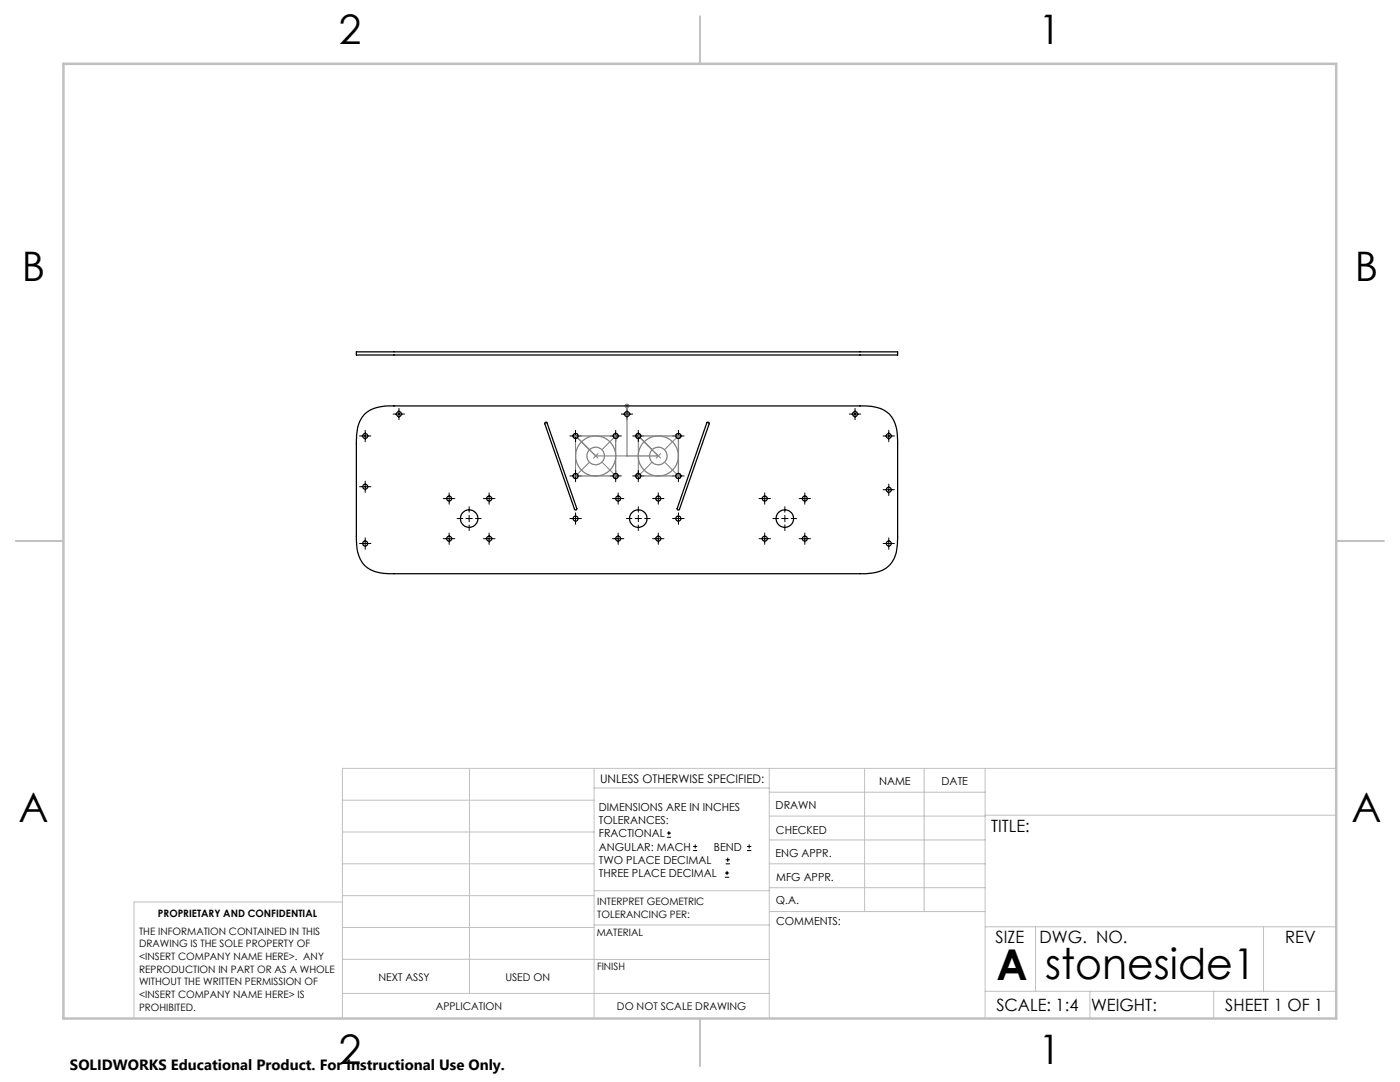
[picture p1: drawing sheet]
<svg xmlns="http://www.w3.org/2000/svg" width="279mm" height="216mm" viewBox="0 0 279 216" stroke-linecap="round" stroke-linejoin="round" font-family="sans-serif">
<g fill="none" stroke="#000" stroke-width=".2">
<path d="M71.8 87h2.2M71.8 97.1h2.2M72.9 85.9v2.3M72.9 96v2.2M78.5 82.6h2.3M79.6 81.5v2.2M88.5 99.5h2.3M89.6 98.4v2.2M96.5 99.5h2.3M97.6 98.4v2.2M113.7 87h2.3M113.7 95h2.3"/>
<path d="M114.9 85.9v2.2M114.9 93.8v2.3M121.7 87h2.3M121.7 95h2.3M122.2 99.5h2.3M122.9 85.9v2.2M122.9 93.8v2.3M123.4 98.4v2.2M124 82.6h2.3M125.1 81.5v2.2M126.3 87h2.2M126.3 95h2.2"/>
<path d="M127.4 85.9v2.2M127.4 93.8v2.3M130.2 99.5h2.3M131.4 98.4v2.2M134.2 87h2.3M134.2 95h2.3M135.4 85.9v2.2M135.4 93.8v2.3M151.5 99.5h2.3M152.6 98.4v2.2M159.5 99.5h2.2M160.6 98.4v2.2"/>
<path d="M169.5 82.6h2.3M170.6 81.5v2.2M176.2 87h2.3M176.2 97.7h2.3M177.4 85.9v2.3M177.4 96.6v2.3M71.8 108.4h2.2M72.9 107.3v2.3M88.5 107.5h2.3M89.6 106.4v2.2M91.2 103.5h1.2M93 103.5h1.3"/>
<path d="M93.6 101.1v1.1M93.6 102.8v1.3M93.6 104.7v1.2M94.9 103.5h1.1M96.5 107.5h2.3M97.6 106.4v2.2M113.7 103.5h2.3M114.9 102.3v2.3M122.2 107.5h2.3M123.4 106.4v2.2M125 103.5h1.1M126.8 103.5h1.2"/>
<path d="M127.4 101.1v1.1M127.4 102.8v1.3M127.4 104.7v1.2M128.7 103.5h1.1M130.2 107.5h2.3M131.4 106.4v2.2M134.2 103.5h2.3M135.4 102.3v2.3M151.5 107.5h2.3M152.6 106.4v2.2M154.2 103.5h1.2M156 103.5h1.3"/>
<path d="M156.6 101.1v1.1M156.6 102.8v1.3M156.6 104.7v1.2M157.9 103.5h1.1M159.5 107.5h2.2M160.6 106.4v2.2M176.2 108.4h2.3M177.4 107.3v2.3M133.1 167.1h.8M133.1 166.2h.8M133.5 165.8v.9M138.3 169.7h.8"/>
<path d="M138.3 168.9h.8M138.7 168.5v.8M144.7 175h.8M144.7 174.2h.8M144.8 172.4h.9M144.8 171.6h.9M145.1 173.8v.8M145.2 171.1v.9M149.1 169.7h.8M149.1 168.9h.8M149.5 168.5v.8"/>
</g>
<path d="M114.9 87v8M118.9 91h6.2M124.6 81h1M124.8 80.6l.7 .8M125.1 80.5v1M125.5 80.6l-.7 .8M127.4 87v8" fill="none" stroke="#808080" stroke-width=".2"/>
<g fill="none" stroke="#808080" stroke-width=".25">
<path d="M118.9 91l-4-4h8v8h-8M125.1 81v10h6.3l-4-4h8v8h-8"/>
<circle cx="114.9" cy="95" r=".51"/>
<circle cx="114.9" cy="87" r=".51"/>
<circle cx="118.9" cy="91" r="4"/>
<circle cx="118.9" cy="91" r="1.74"/>
<circle cx="122.9" cy="95" r=".51"/>
<circle cx="122.9" cy="87" r=".51"/>
<circle cx="127.4" cy="95" r=".5"/>
<circle cx="127.4" cy="87" r=".5"/>
<circle cx="131.4" cy="91" r="4"/>
<circle cx="131.4" cy="91" r="1.75"/>
<circle cx="135.4" cy="95" r=".51"/>
<circle cx="135.4" cy="87" r=".51"/>
</g>
<g fill="none" stroke="#c0c0c0" stroke-width=".2">
<path d="M68.3 159.7h50.3M93.7 153.3v44.9M118.6 153.3v49.9M118.6 157.2h34.9M153.5 153.3v49.9M153.5 158.1h43.1M172.5 153.3v28.6M184.4 153.3v28.6M196.6 153.3v49.9M266.7 153.3h-198.4v49.9M68.3 178.7h50.3M68.3 172.4h50.3"/>
<path d="M68.3 166h50.3M68.3 180h-41.6v23.2M118.6 177.7h35M153.5 167.6h43.1M153.5 162.8h43.1M153.5 172.4h43.1M153.5 177.1h43.1M196.6 162.7h70.1M68.3 198.2h85.2M68.3 191.4l85.2 .1M68.3 185.1h50.3M118.6 184.6h35"/>
<path d="M153.6 181.9h43M196.6 197.8h70.1M196.6 184.9h70.1M206.7 184.9v12.9M217.5 197.8v5.4M242.2 197.8v5.4M252.2 184.9v12.9"/>
</g>
<path d="M139.7 3.2v9.5M3.1 107.9h9.6M266.7 107.9h9.5M139.7 203.2v9.6" fill="none" stroke="#c0c0c0" stroke-width=".25"/>
<path d="M12.7 12.7h254v190.5h-254z" fill="none" stroke="#c0c0c0" stroke-width=".5"/>
<path d="M122.9 95l-8-8M122.9 87l-8 8M135.4 95l-8-8M135.4 87l-8 8" fill="none" stroke="#808080" stroke-width=".2" stroke-dasharray="15.2 1.3 1.3 1.3" stroke-dashoffset="11.5"/>
<g fill="none" stroke="#000" stroke-width=".25">
<path d="M71.1 70.2h108v.6h-108zM72.8 82.6a8.1 8.1 0 0 1 5.8-1.6h93a8.1 8.1 0 0 1 5.9 1.6 7.9 7.9 0 0 1 1.6 5.9v18.5a7.8 7.8 0 0 1-1.6 5.8 7.9 7.9 0 0 1-5.9 1.7h-93a8.1 8.1 0 0 1-5.8-1.6 7.9 7.9 0 0 1-1.7-5.9v-18.5a7.9 7.9 0 0 1 1.7-5.9zM108.9 84.2l.2 .1 6 17.2a.24 .24 0 0 1-.1 .3 .24 .24 0 0 1-.3-.2l-6-17zM141.2 84.2h.2l.1 .4-5.9 17a.24 .24 0 0 1-.3 .2 .24 .24 0 0 1-.2-.3z"/>
<circle cx="72.9" cy="97.1" r=".5"/>
<circle cx="72.9" cy="87" r=".5"/>
<circle cx="79.6" cy="82.6" r=".5"/>
<circle cx="89.6" cy="99.5" r=".5"/>
<circle cx="97.6" cy="99.5" r=".5"/>
<circle cx="114.9" cy="95" r=".51"/>
<circle cx="114.9" cy="87" r=".5"/>
<circle cx="122.9" cy="95" r=".51"/>
<circle cx="122.9" cy="87" r=".5"/>
<circle cx="123.4" cy="99.5" r=".5"/>
<circle cx="125.1" cy="82.6" r=".5"/>
<circle cx="127.4" cy="95" r=".51"/>
<circle cx="127.4" cy="87" r=".5"/>
<circle cx="131.4" cy="99.5" r=".5"/>
<circle cx="135.4" cy="95" r=".52"/>
<circle cx="135.4" cy="87" r=".5"/>
<circle cx="152.6" cy="99.5" r=".5"/>
<circle cx="160.6" cy="99.5" r=".5"/>
<circle cx="170.6" cy="82.6" r=".5"/>
<circle cx="177.4" cy="97.7" r=".5"/>
<circle cx="177.4" cy="87" r=".5"/>
<circle cx="72.9" cy="108.4" r=".5"/>
<circle cx="89.6" cy="107.5" r=".5"/>
<circle cx="93.6" cy="103.5" r="1.75"/>
<circle cx="97.6" cy="107.5" r=".5"/>
<circle cx="114.9" cy="103.5" r=".5"/>
<circle cx="123.4" cy="107.5" r=".5"/>
<circle cx="127.4" cy="103.5" r="1.75"/>
<circle cx="131.4" cy="107.5" r=".5"/>
<circle cx="135.4" cy="103.5" r=".51"/>
<circle cx="152.6" cy="107.5" r=".5"/>
<circle cx="156.6" cy="103.5" r="1.75"/>
<circle cx="160.6" cy="107.5" r=".5"/>
<circle cx="177.4" cy="108.4" r=".5"/>
</g>
<g font-size="8.5">
<text x="198.9" y="195.5">A</text>
<text x="208.6" y="195.4">stoneside1</text>
</g>
<g font-size="8.1">
<text x="67.6" y="8.9">2</text>
<text x="207.3" y="8.9">1</text>
<text x="4.4" y="56.2">B</text>
<text x="270.4" y="56.2">B</text>
<text x="3.7" y="164.1">A</text>
<text x="269.7" y="164.1">A</text>
<text x="67.6" y="212.4">2</text>
<text x="207.3" y="212.4">1</text>
</g>
<g font-size="3.4">
<text x="197.8" y="166">TITLE:</text>
<text x="198.7" y="188.1">SIZE</text>
<text x="207.5" y="188.1">DWG. NO.</text>
<text x="256.5" y="188.2">REV</text>
<text x="198.8" y="201.7">SCALE: 1:4</text>
<text x="217.7" y="201.8">WEIGHT:</text>
<text x="244.5" y="201.7">SHEET 1 OF 1</text>
</g>
<text font-size="3" x="14" y="213.5">SOLIDWORKS Educational Product. For Instructional Use Only.</text>
<text font-size="2.4" x="119.8" y="156.2">UNLESS OTHERWISE SPECIFIED:</text>
<g font-size="2.2">
<text x="119.5" y="161.8">DIMENSIONS ARE IN INCHES</text>
<text x="154.8" y="161.4">DRAWN</text>
<text x="175.4" y="156.6">NAME</text>
<text x="187.9" y="156.7">DATE</text>
<text x="119.5" y="164.4">TOLERANCES:</text>
<text x="119.5" y="167.1">FRACTIONAL</text>
<text x="154.9" y="166.3">CHECKED</text>
<text x="119.5" y="169.7">ANGULAR: MACH</text>
<text x="119.5" y="172.4">TWO PLACE DECIMAL</text>
<text x="142.5" y="169.7">BEND</text>
<text x="154.8" y="171">ENG APPR.</text>
<text x="119.5" y="175">THREE PLACE DECIMAL</text>
<text x="154.9" y="175.7">MFG APPR.</text>
<text x="154.9" y="180.4">Q.A.</text>
<text x="154.9" y="184.6">COMMENTS:</text>
</g>
<g font-size="2.1">
<text x="75.5" y="195.7">NEXT ASSY</text>
<text x="100.9" y="195.7">USED ON</text>
<text x="86.9" y="201.5">APPLICATION</text>
<text x="123.1" y="201.6">DO NOT SCALE DRAWING</text>
</g>
<g font-size="2">
<text x="31.5" y="182.9">PROPRIETARY AND CONFIDENTIAL</text>
<text x="119.2" y="180.6">INTERPRET GEOMETRIC</text>
<text x="119.2" y="183.1">TOLERANCING PER:</text>
<text x="27.8" y="186.5">THE INFORMATION CONTAINED IN THIS</text>
<text x="27.8" y="189">DRAWING IS THE SOLE PROPERTY OF</text>
<text x="27.8" y="191.6">&lt;INSERT COMPANY NAME HERE&gt;. ANY</text>
<text x="119.1" y="186.7">MATERIAL</text>
<text x="27.8" y="194.1">REPRODUCTION IN PART OR AS A WHOLE</text>
<text x="27.8" y="196.6">WITHOUT THE WRITTEN PERMISSION OF</text>
<text x="119.1" y="193.5">FINISH</text>
<text x="27.8" y="199.1">&lt;INSERT COMPANY NAME HERE&gt; IS</text>
<text x="27.8" y="201.7">PROHIBITED.</text>
</g>
</svg>
